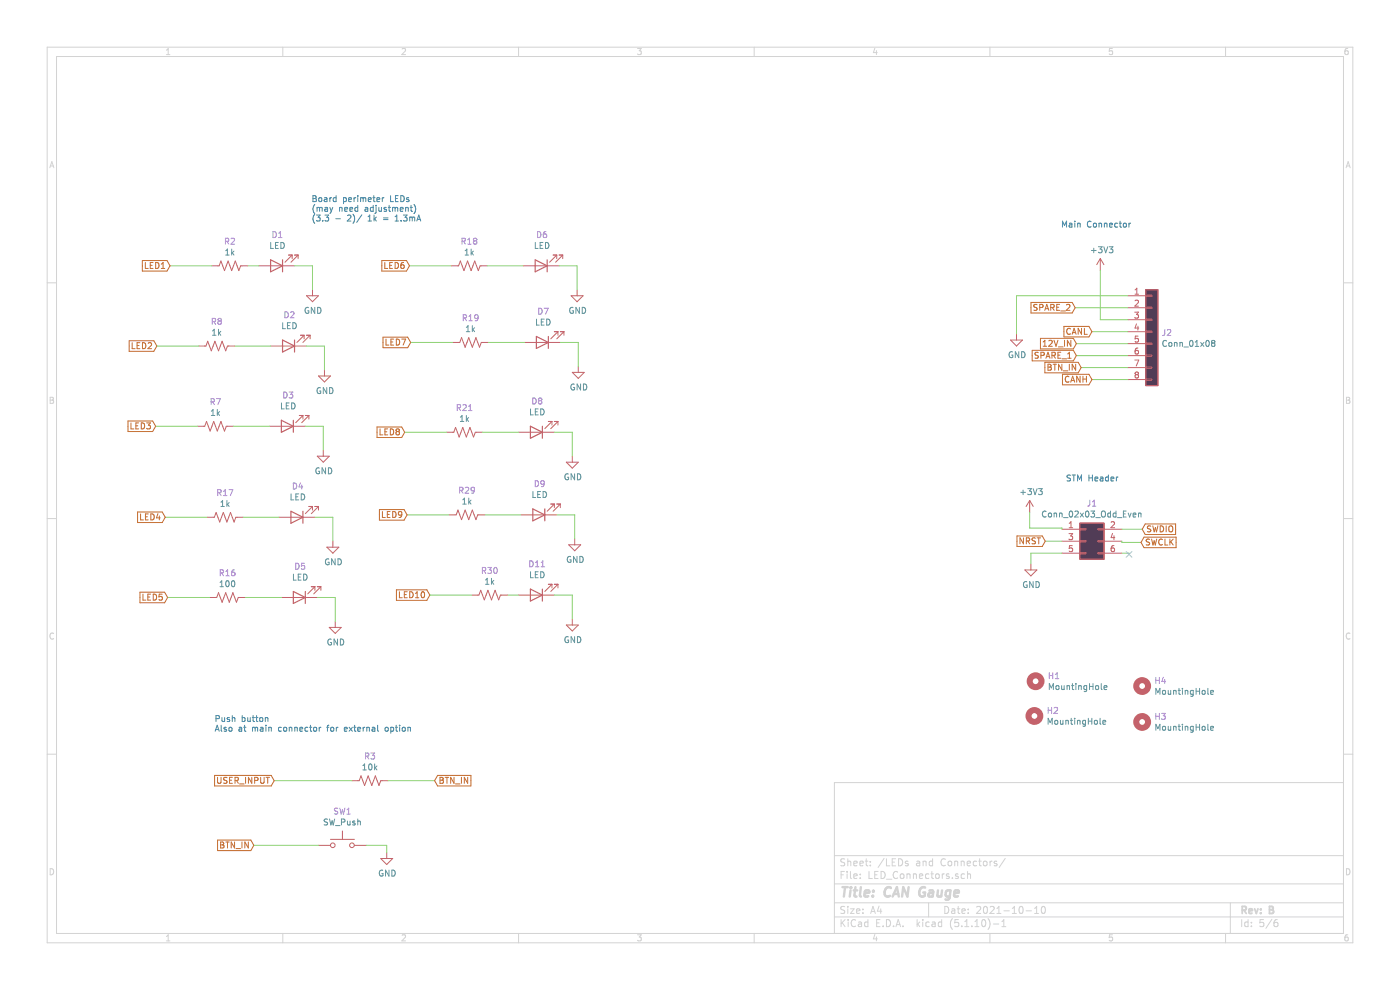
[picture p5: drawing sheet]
EESchema Schematic File Version 4
EELAYER 30 0
EELAYER END
$Descr A4 11693 8268
encoding utf-8
Sheet 5 6
Title "CAN Gauge"
Date "2021-10-10"
Rev "B"
Comp ""
Comment1 ""
Comment2 ""
Comment3 ""
Comment4 ""
$EndDescr
$Comp
L power:+3V3 #PWR0121
U 1 1
P 8600 4280
F 0 "#PWR0121" H 8600 4130 50  0001 C CNN
F 1 "+3V3" H 8615 4453 50  0000 C CNN
F 2 "" H 8600 4280 50  0001 C CNN
F 3 "" H 8600 4280 50  0001 C CNN
	1    8600 4280
	1    0    0    -1  
$EndComp
Wire Wire Line
	9030 3070 9420 3070
Text GLabel 8990 2870 0    50   Input ~ 0
12V_IN
Wire Wire Line
	9420 2870 8990 2870
$Comp
L power:GND #PWR0146
U 1 1
P 8490 2790
F 0 "#PWR0146" H 8490 2540 50  0001 C CNN
F 1 "GND" H 8495 2617 50  0000 C CNN
F 2 "" H 8490 2790 50  0001 C CNN
F 3 "" H 8490 2790 50  0001 C CNN
	1    8490 2790
	1    0    0    -1  
$EndComp
Wire Wire Line
	9120 3170 9420 3170
Wire Wire Line
	9120 2770 9420 2770
$Comp
L Connector_Generic:Conn_01x08 J2
U 1 1
P 9620 2770
F 0 "J2" H 9700 2762 50  0000 L CNN
F 1 "Conn_01x08" H 9700 2671 50  0000 L CNN
F 2 "Connector_Molex:Molex_Micro-Fit_3.0_43045-0812_2x04_P3.00mm_Vertical" H 9620 2770 50  0001 C CNN
F 3 "~" H 9620 2770 50  0001 C CNN
	1    9620 2770
	1    0    0    -1  
$EndComp
Wire Wire Line
	9420 2970 8990 2970
Wire Wire Line
	9420 2570 8980 2570
$Comp
L Mechanical:MountingHole H1
U 1 1
P 8650 5690
F 0 "H1" H 8750 5736 50  0000 L CNN
F 1 "MountingHole" H 8750 5645 50  0000 L CNN
F 2 "MountingHole:MountingHole_2mm" H 8650 5690 50  0001 C CNN
F 3 "~" H 8650 5690 50  0001 C CNN
	1    8650 5690
	1    0    0    -1  
$EndComp
$Comp
L Mechanical:MountingHole H2
U 1 1
P 8640 5980
F 0 "H2" H 8740 6026 50  0000 L CNN
F 1 "MountingHole" H 8740 5935 50  0000 L CNN
F 2 "MountingHole:MountingHole_2mm" H 8640 5980 50  0001 C CNN
F 3 "~" H 8640 5980 50  0001 C CNN
	1    8640 5980
	1    0    0    -1  
$EndComp
$Comp
L Mechanical:MountingHole H3
U 1 1
P 9540 6030
F 0 "H3" H 9640 6076 50  0000 L CNN
F 1 "MountingHole" H 9640 5985 50  0000 L CNN
F 2 "MountingHole:MountingHole_2mm" H 9540 6030 50  0001 C CNN
F 3 "~" H 9540 6030 50  0001 C CNN
	1    9540 6030
	1    0    0    -1  
$EndComp
$Comp
L Switch:SW_Push SW1
U 1 1
P 2860 7060
F 0 "SW1" H 2860 7345 50  0000 C CNN
F 1 "SW_Push" H 2860 7254 50  0000 C CNN
F 2 "Button_Switch_SMD:SW_Push_1P1T_NO_6x6mm_H9.5mm" H 2860 7260 50  0001 C CNN
F 3 "~" H 2860 7260 50  0001 C CNN
F 4 "C480275" H 2860 7060 50  0001 C CNN "LCSC"
F 5 "Top Actuated 50mA @ 12VDC Round Button 160gf SPST SMD Tactile Switches ROHS" H 2860 7060 50  0001 C CNN "Comments"
	1    2860 7060
	1    0    0    -1  
$EndComp
Wire Wire Line
	2660 7060 2120 7060
Wire Wire Line
	3060 7060 3230 7060
Wire Wire Line
	3230 7060 3230 7120
$Comp
L power:GND #PWR0147
U 1 1
P 3230 7120
F 0 "#PWR0147" H 3230 6870 50  0001 C CNN
F 1 "GND" H 3235 6947 50  0000 C CNN
F 2 "" H 3230 7120 50  0001 C CNN
F 3 "" H 3230 7120 50  0001 C CNN
	1    3230 7120
	1    0    0    -1  
$EndComp
$Comp
L Mechanical:MountingHole H4
U 1 1
P 9540 5730
F 0 "H4" H 9640 5776 50  0000 L CNN
F 1 "MountingHole" H 9640 5685 50  0000 L CNN
F 2 "MountingHole:MountingHole_2mm" H 9540 5730 50  0001 C CNN
F 3 "~" H 9540 5730 50  0001 C CNN
	1    9540 5730
	1    0    0    -1  
$EndComp
$Comp
L power:GND #PWR0163
U 1 1
P 8610 4710
F 0 "#PWR0163" H 8610 4460 50  0001 C CNN
F 1 "GND" H 8615 4537 50  0000 C CNN
F 2 "" H 8610 4710 50  0001 C CNN
F 3 "" H 8610 4710 50  0001 C CNN
	1    8610 4710
	1    0    0    -1  
$EndComp
Wire Wire Line
	2650 4990 2800 4990
Wire Wire Line
	2050 4990 2350 4990
Wire Wire Line
	1750 4990 1400 4990
Wire Wire Line
	3940 4970 3590 4970
$Comp
L Device:R_US R30
U 1 1
P 4090 4970
F 0 "R30" V 3885 4970 50  0000 C CNN
F 1 "1k" V 3976 4970 50  0000 C CNN
F 2 "Resistor_SMD:R_0402_1005Metric" V 4130 4960 50  0001 C CNN
F 3 "~" H 4090 4970 50  0001 C CNN
	1    4090 4970
	0    1    1    0   
$EndComp
$Comp
L power:GND #PWR0162
U 1 1
P 4780 5170
F 0 "#PWR0162" H 4780 4920 50  0001 C CNN
F 1 "GND" H 4785 4997 50  0000 C CNN
F 2 "" H 4780 5170 50  0001 C CNN
F 3 "" H 4780 5170 50  0001 C CNN
	1    4780 5170
	1    0    0    -1  
$EndComp
Wire Wire Line
	4630 4970 4780 4970
Wire Wire Line
	4780 4970 4780 5170
$Comp
L Device:LED D11
U 1 1
P 4480 4970
F 0 "D11" H 4473 4715 50  0000 C CNN
F 1 "LED" H 4473 4806 50  0000 C CNN
F 2 "LED_SMD:LED_0603_1608Metric" H 4480 4970 50  0001 C CNN
F 3 "~" H 4480 4970 50  0001 C CNN
	1    4480 4970
	-1   0    0    1   
$EndComp
Wire Wire Line
	4240 4970 4330 4970
Wire Wire Line
	1660 2890 1310 2890
$Comp
L Device:R_US R8
U 1 1
P 1810 2890
F 0 "R8" V 1605 2890 50  0000 C CNN
F 1 "1k" V 1696 2890 50  0000 C CNN
F 2 "Resistor_SMD:R_0402_1005Metric" V 1850 2880 50  0001 C CNN
F 3 "~" H 1810 2890 50  0001 C CNN
	1    1810 2890
	0    1    1    0   
$EndComp
Wire Wire Line
	1960 2890 2260 2890
Wire Wire Line
	1650 3560 1300 3560
$Comp
L Device:R_US R7
U 1 1
P 1800 3560
F 0 "R7" V 1595 3560 50  0000 C CNN
F 1 "1k" V 1686 3560 50  0000 C CNN
F 2 "Resistor_SMD:R_0402_1005Metric" V 1840 3550 50  0001 C CNN
F 3 "~" H 1800 3560 50  0001 C CNN
	1    1800 3560
	0    1    1    0   
$EndComp
$Comp
L power:GND #PWR0122
U 1 1
P 2700 3760
F 0 "#PWR0122" H 2700 3510 50  0001 C CNN
F 1 "GND" H 2705 3587 50  0000 C CNN
F 2 "" H 2700 3760 50  0001 C CNN
F 3 "" H 2700 3760 50  0001 C CNN
	1    2700 3760
	1    0    0    -1  
$EndComp
Wire Wire Line
	1950 3560 2250 3560
Wire Wire Line
	2550 3560 2700 3560
Wire Wire Line
	2700 3560 2700 3760
$Comp
L Device:LED D3
U 1 1
P 2400 3560
F 0 "D3" H 2393 3305 50  0000 C CNN
F 1 "LED" H 2393 3396 50  0000 C CNN
F 2 "LED_SMD:LED_0603_1608Metric" H 2400 3560 50  0001 C CNN
F 3 "~" H 2400 3560 50  0001 C CNN
	1    2400 3560
	-1   0    0    1   
$EndComp
$Comp
L power:GND #PWR0123
U 1 1
P 2710 3090
F 0 "#PWR0123" H 2710 2840 50  0001 C CNN
F 1 "GND" H 2715 2917 50  0000 C CNN
F 2 "" H 2710 3090 50  0001 C CNN
F 3 "" H 2710 3090 50  0001 C CNN
	1    2710 3090
	1    0    0    -1  
$EndComp
Wire Wire Line
	2560 2890 2710 2890
Wire Wire Line
	2710 2890 2710 3090
$Comp
L Device:LED D2
U 1 1
P 2410 2890
F 0 "D2" H 2403 2635 50  0000 C CNN
F 1 "LED" H 2403 2726 50  0000 C CNN
F 2 "LED_SMD:LED_0603_1608Metric" H 2410 2890 50  0001 C CNN
F 3 "~" H 2410 2890 50  0001 C CNN
	1    2410 2890
	-1   0    0    1   
$EndComp
$Comp
L Device:R_US R3
U 1 1
P 3090 6520
F 0 "R3" V 2885 6520 50  0000 C CNN
F 1 "10k" V 2976 6520 50  0000 C CNN
F 2 "Resistor_SMD:R_0402_1005Metric" V 3130 6510 50  0001 C CNN
F 3 "~" H 3090 6520 50  0001 C CNN
F 4 "C60489" V 3090 6520 50  0001 C CNN "LCSC"
F 5 "50V 10kΩ -55℃~+155℃ - ±5% - - - Thick Film Resistors 62.5mW ±100ppm/℃ 0402 Chip Resistor - Surface Mount ROHS" V 3090 6520 50  0001 C CNN "Comments"
	1    3090 6520
	0    1    1    0   
$EndComp
Wire Wire Line
	2940 6520 2290 6520
Wire Wire Line
	3240 6520 3630 6520
Wire Wire Line
	1770 2220 1420 2220
$Comp
L Device:R_US R2
U 1 1
P 1920 2220
F 0 "R2" V 1715 2220 50  0000 C CNN
F 1 "1k" V 1806 2220 50  0000 C CNN
F 2 "Resistor_SMD:R_0402_1005Metric" V 1960 2210 50  0001 C CNN
F 3 "~" H 1920 2220 50  0001 C CNN
	1    1920 2220
	0    1    1    0   
$EndComp
$Comp
L power:GND #PWR0124
U 1 1
P 2610 2420
F 0 "#PWR0124" H 2610 2170 50  0001 C CNN
F 1 "GND" H 2615 2247 50  0000 C CNN
F 2 "" H 2610 2420 50  0001 C CNN
F 3 "" H 2610 2420 50  0001 C CNN
	1    2610 2420
	1    0    0    -1  
$EndComp
Wire Wire Line
	2460 2220 2610 2220
Wire Wire Line
	2610 2220 2610 2420
$Comp
L Device:LED D1
U 1 1
P 2310 2220
F 0 "D1" H 2303 1965 50  0000 C CNN
F 1 "LED" H 2303 2056 50  0000 C CNN
F 2 "LED_SMD:LED_0603_1608Metric" H 2310 2220 50  0001 C CNN
F 3 "~" H 2310 2220 50  0001 C CNN
	1    2310 2220
	-1   0    0    1   
$EndComp
Wire Wire Line
	2070 2220 2160 2220
Wire Wire Line
	3780 2860 3430 2860
$Comp
L Device:R_US R19
U 1 1
P 3930 2860
F 0 "R19" V 3725 2860 50  0000 C CNN
F 1 "1k" V 3816 2860 50  0000 C CNN
F 2 "Resistor_SMD:R_0402_1005Metric" V 3970 2850 50  0001 C CNN
F 3 "~" H 3930 2860 50  0001 C CNN
	1    3930 2860
	0    1    1    0   
$EndComp
$Comp
L power:GND #PWR0144
U 1 1
P 4830 3060
F 0 "#PWR0144" H 4830 2810 50  0001 C CNN
F 1 "GND" H 4835 2887 50  0000 C CNN
F 2 "" H 4830 3060 50  0001 C CNN
F 3 "" H 4830 3060 50  0001 C CNN
	1    4830 3060
	1    0    0    -1  
$EndComp
Wire Wire Line
	4080 2860 4380 2860
Wire Wire Line
	4680 2860 4830 2860
Wire Wire Line
	4830 2860 4830 3060
$Comp
L Device:LED D7
U 1 1
P 4530 2860
F 0 "D7" H 4523 2605 50  0000 C CNN
F 1 "LED" H 4523 2696 50  0000 C CNN
F 2 "LED_SMD:LED_0603_1608Metric" H 4530 2860 50  0001 C CNN
F 3 "~" H 4530 2860 50  0001 C CNN
	1    4530 2860
	-1   0    0    1   
$EndComp
Wire Wire Line
	3730 3610 3380 3610
$Comp
L Device:R_US R21
U 1 1
P 3880 3610
F 0 "R21" V 3675 3610 50  0000 C CNN
F 1 "1k" V 3766 3610 50  0000 C CNN
F 2 "Resistor_SMD:R_0402_1005Metric" V 3920 3600 50  0001 C CNN
F 3 "~" H 3880 3610 50  0001 C CNN
	1    3880 3610
	0    1    1    0   
$EndComp
$Comp
L power:GND #PWR0148
U 1 1
P 4780 3810
F 0 "#PWR0148" H 4780 3560 50  0001 C CNN
F 1 "GND" H 4785 3637 50  0000 C CNN
F 2 "" H 4780 3810 50  0001 C CNN
F 3 "" H 4780 3810 50  0001 C CNN
	1    4780 3810
	1    0    0    -1  
$EndComp
Wire Wire Line
	4030 3610 4330 3610
Wire Wire Line
	4630 3610 4780 3610
Wire Wire Line
	4780 3610 4780 3810
$Comp
L Device:LED D8
U 1 1
P 4480 3610
F 0 "D8" H 4473 3355 50  0000 C CNN
F 1 "LED" H 4473 3446 50  0000 C CNN
F 2 "LED_SMD:LED_0603_1608Metric" H 4480 3610 50  0001 C CNN
F 3 "~" H 4480 3610 50  0001 C CNN
	1    4480 3610
	-1   0    0    1   
$EndComp
Wire Wire Line
	3770 2220 3420 2220
$Comp
L Device:R_US R18
U 1 1
P 3920 2220
F 0 "R18" V 3715 2220 50  0000 C CNN
F 1 "1k" V 3806 2220 50  0000 C CNN
F 2 "Resistor_SMD:R_0402_1005Metric" V 3960 2210 50  0001 C CNN
F 3 "~" H 3920 2220 50  0001 C CNN
	1    3920 2220
	0    1    1    0   
$EndComp
$Comp
L power:GND #PWR0143
U 1 1
P 4820 2420
F 0 "#PWR0143" H 4820 2170 50  0001 C CNN
F 1 "GND" H 4825 2247 50  0000 C CNN
F 2 "" H 4820 2420 50  0001 C CNN
F 3 "" H 4820 2420 50  0001 C CNN
	1    4820 2420
	1    0    0    -1  
$EndComp
Wire Wire Line
	4070 2220 4370 2220
Wire Wire Line
	4670 2220 4820 2220
Wire Wire Line
	4820 2220 4820 2420
$Comp
L Device:LED D6
U 1 1
P 4520 2220
F 0 "D6" H 4513 1965 50  0000 C CNN
F 1 "LED" H 4513 2056 50  0000 C CNN
F 2 "LED_SMD:LED_0603_1608Metric" H 4520 2220 50  0001 C CNN
F 3 "~" H 4520 2220 50  0001 C CNN
	1    4520 2220
	-1   0    0    1   
$EndComp
Wire Wire Line
	1730 4320 1380 4320
$Comp
L Device:R_US R17
U 1 1
P 1880 4320
F 0 "R17" V 1675 4320 50  0000 C CNN
F 1 "1k" V 1766 4320 50  0000 C CNN
F 2 "Resistor_SMD:R_0402_1005Metric" V 1920 4310 50  0001 C CNN
F 3 "~" H 1880 4320 50  0001 C CNN
	1    1880 4320
	0    1    1    0   
$EndComp
$Comp
L power:GND #PWR0141
U 1 1
P 2780 4520
F 0 "#PWR0141" H 2780 4270 50  0001 C CNN
F 1 "GND" H 2785 4347 50  0000 C CNN
F 2 "" H 2780 4520 50  0001 C CNN
F 3 "" H 2780 4520 50  0001 C CNN
	1    2780 4520
	1    0    0    -1  
$EndComp
Wire Wire Line
	2030 4320 2330 4320
Wire Wire Line
	2630 4320 2780 4320
Wire Wire Line
	2780 4320 2780 4520
$Comp
L Device:LED D4
U 1 1
P 2480 4320
F 0 "D4" H 2473 4065 50  0000 C CNN
F 1 "LED" H 2473 4156 50  0000 C CNN
F 2 "LED_SMD:LED_0603_1608Metric" H 2480 4320 50  0001 C CNN
F 3 "~" H 2480 4320 50  0001 C CNN
	1    2480 4320
	-1   0    0    1   
$EndComp
$Comp
L Device:LED D9
U 1 1
P 4500 4300
F 0 "D9" H 4493 4045 50  0000 C CNN
F 1 "LED" H 4493 4136 50  0000 C CNN
F 2 "LED_SMD:LED_0603_1608Metric" H 4500 4300 50  0001 C CNN
F 3 "~" H 4500 4300 50  0001 C CNN
	1    4500 4300
	-1   0    0    1   
$EndComp
Wire Wire Line
	4800 4300 4800 4500
Wire Wire Line
	4650 4300 4800 4300
Wire Wire Line
	4050 4300 4350 4300
$Comp
L power:GND #PWR0161
U 1 1
P 4800 4500
F 0 "#PWR0161" H 4800 4250 50  0001 C CNN
F 1 "GND" H 4805 4327 50  0000 C CNN
F 2 "" H 4800 4500 50  0001 C CNN
F 3 "" H 4800 4500 50  0001 C CNN
	1    4800 4500
	1    0    0    -1  
$EndComp
$Comp
L Device:R_US R29
U 1 1
P 3900 4300
F 0 "R29" V 3695 4300 50  0000 C CNN
F 1 "1k" V 3786 4300 50  0000 C CNN
F 2 "Resistor_SMD:R_0402_1005Metric" V 3940 4290 50  0001 C CNN
F 3 "~" H 3900 4300 50  0001 C CNN
	1    3900 4300
	0    1    1    0   
$EndComp
Wire Wire Line
	3750 4300 3400 4300
Text GLabel 2290 6520 0    50   Input ~ 0
USER_INPUT
Text GLabel 1420 2220 0    50   Input ~ 0
LED1
Text GLabel 1310 2890 0    50   Input ~ 0
LED2
Text GLabel 1300 3560 0    50   Input ~ 0
LED3
Text GLabel 1380 4320 0    50   Input ~ 0
LED4
Text GLabel 1400 4990 0    50   Input ~ 0
LED5
Text GLabel 3420 2220 0    50   Input ~ 0
LED6
Text GLabel 3430 2860 0    50   Input ~ 0
LED7
Text GLabel 3380 3610 0    50   Input ~ 0
LED8
Text GLabel 3400 4300 0    50   Input ~ 0
LED9
Text GLabel 3590 4970 0    50   Input ~ 0
LED10
Text GLabel 3630 6520 2    50   Input ~ 0
BTN_IN
Text GLabel 2120 7060 0    50   Input ~ 0
BTN_IN
Text GLabel 8990 2970 0    50   Input ~ 0
SPARE_1
Text GLabel 9030 3070 0    50   Input ~ 0
BTN_IN
Text GLabel 9120 3170 0    50   Input ~ 0
CANH
Text GLabel 9120 2770 0    50   Input ~ 0
CANL
Text GLabel 8980 2570 0    50   Input ~ 0
SPARE_2
Wire Wire Line
	8490 2470 8490 2790
Wire Wire Line
	8490 2470 9420 2470
Wire Wire Line
	9420 2670 9190 2670
Wire Wire Line
	9190 2670 9190 2260
$Comp
L power:+3V3 #PWR0140
U 1 1
P 9190 2260
F 0 "#PWR0140" H 9190 2110 50  0001 C CNN
F 1 "+3V3" H 9205 2433 50  0000 C CNN
F 2 "" H 9190 2260 50  0001 C CNN
F 3 "" H 9190 2260 50  0001 C CNN
	1    9190 2260
	1    0    0    -1  
$EndComp
Text GLabel 9540 4420 2    50   Input ~ 0
SWDIO
Text GLabel 9530 4530 2    50   Input ~ 0
SWCLK
Text GLabel 8730 4520 0    50   Input ~ 0
NRST
Wire Wire Line
	2800 4990 2800 5190
$Comp
L power:GND #PWR0142
U 1 1
P 2800 5190
F 0 "#PWR0142" H 2800 4940 50  0001 C CNN
F 1 "GND" H 2805 5017 50  0000 C CNN
F 2 "" H 2800 5190 50  0001 C CNN
F 3 "" H 2800 5190 50  0001 C CNN
	1    2800 5190
	1    0    0    -1  
$EndComp
$Comp
L Device:LED D5
U 1 1
P 2500 4990
F 0 "D5" H 2493 4735 50  0000 C CNN
F 1 "LED" H 2493 4826 50  0000 C CNN
F 2 "LED_SMD:LED_0603_1608Metric" H 2500 4990 50  0001 C CNN
F 3 "~" H 2500 4990 50  0001 C CNN
	1    2500 4990
	-1   0    0    1   
$EndComp
Text Notes 2600 1940 0    50   ~ 0
Board perimeter LEDs\n(may need adjustment)\n(3.3 - 2)/ 1k = 1.3mA\n\n
Text Notes 8900 4030 0    50   ~ 0
STM Header\n
Text Notes 8860 1910 0    50   ~ 0
Main Connector\n
Text Notes 1790 6120 0    50   ~ 0
Push button\nAlso at main connector for external option\n
$Comp
L Device:R_US R16
U 1 1
P 1900 4990
F 0 "R16" V 1695 4990 50  0000 C CNN
F 1 "100" V 1786 4990 50  0000 C CNN
F 2 "Resistor_SMD:R_0402_1005Metric" V 1940 4980 50  0001 C CNN
F 3 "~" H 1900 4990 50  0001 C CNN
	1    1900 4990
	0    1    1    0   
$EndComp
Wire Wire Line
	8600 4410 8870 4410
Wire Wire Line
	8870 4410 8870 4420
Wire Wire Line
	8600 4280 8600 4410
Wire Wire Line
	8730 4520 8870 4520
Wire Wire Line
	8610 4710 8610 4620
Wire Wire Line
	8610 4620 8870 4620
Wire Wire Line
	9370 4420 9540 4420
Wire Wire Line
	9530 4530 9370 4530
Wire Wire Line
	9370 4530 9370 4520
NoConn ~ 9430 4630
Wire Wire Line
	9430 4630 9430 4620
Wire Wire Line
	9430 4620 9370 4620
$Comp
L Connector_Generic:Conn_02x03_Odd_Even J1
U 1 1
P 9070 4520
F 0 "J1" H 9120 4837 50  0000 C CNN
F 1 "Conn_02x03_Odd_Even" H 9120 4746 50  0000 C CNN
F 2 "Connector:Tag-Connect_TC2030-IDC-NL_2x03_P1.27mm_Vertical" H 9070 4520 50  0001 C CNN
F 3 "~" H 9070 4520 50  0001 C CNN
	1    9070 4520
	1    0    0    -1  
$EndComp
$EndSCHEMATC
